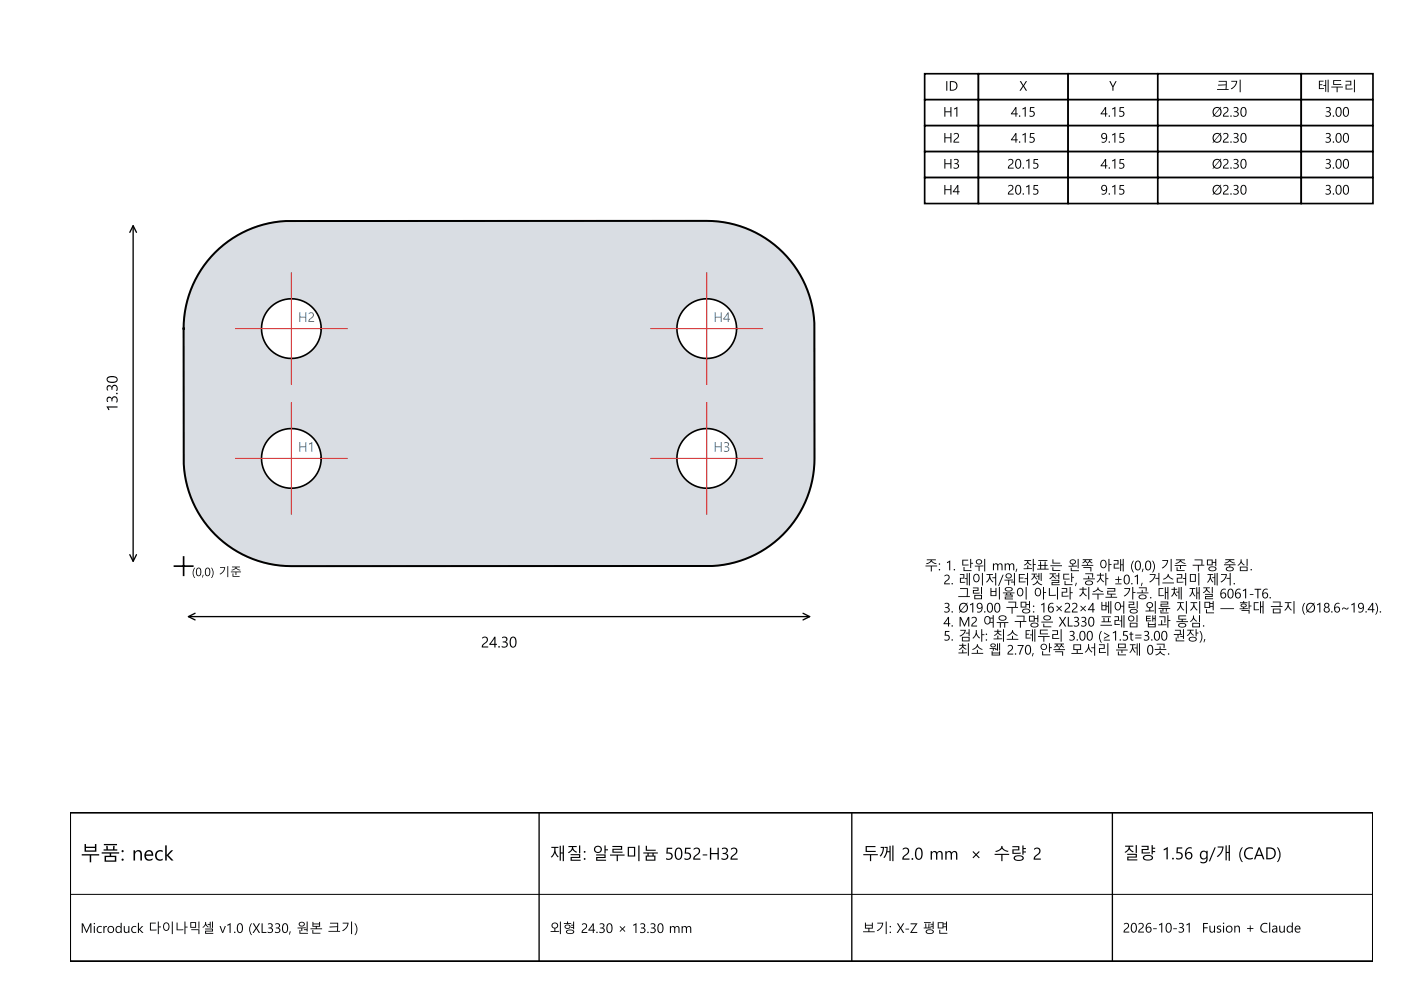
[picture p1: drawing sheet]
<svg xmlns="http://www.w3.org/2000/svg" width="297mm" height="210mm" viewBox="0 0 297 210" stroke-linecap="round" stroke-linejoin="round" font-family="sans-serif">
<path d="M45.6 53.5a22.8 22.8 0 0 1 16.1-6.7h88.1a22.8 22.8 0 0 1 22.8 22.9v27.5a22.8 22.8 0 0 1-22.8 22.8h-88.1a22.8 22.8 0 0 1-22.8-22.8v-27.5a22.8 22.8 0 0 1 6.7-16.2z" fill="#d9dde3" stroke="#d9dde3" stroke-width=".35"/>
<path d="M45.6 53.5a22.8 22.8 0 0 1 15-6.6l89.2-.1a22.8 22.8 0 0 1 22.8 21.7v28.7a22.8 22.8 0 0 1-21.6 22.8h-89.3a22.8 22.8 0 0 1-22.8-21.6v-28.7a22.8 22.8 0 0 1 6.7-16.2z" fill="none" stroke="#000" stroke-width=".42"/>
<path d="M36.8 120h4.2zM38.9 117.9v4.2z" fill="#000" stroke="#000" stroke-width=".35"/>
<g fill="#fff" stroke="#fff" stroke-width=".35">
<circle cx="61.7" cy="97.2" r="6.3"/>
<circle cx="61.7" cy="69.7" r="6.3"/>
<circle cx="149.8" cy="97.2" r="6.3"/>
<circle cx="149.8" cy="69.7" r="6.3"/>
</g>
<path d="M27.5 49.3l.7-1.5 .7 1.5M28.2 47.8v71.2M27.5 117.6l.7 1.4 .7-1.4M39.9 130.7h131.7M41.3 130l-1.4 .7 1.4 .7M170.2 130l1.4 .7-1.4 .7" fill="none" stroke="#000" stroke-width=".28"/>
<g fill="none" stroke="#000" stroke-width=".35">
<circle cx="61.7" cy="69.7" r="6.3"/>
<circle cx="149.8" cy="69.7" r="6.3"/>
<circle cx="61.7" cy="97.2" r="6.3"/>
<circle cx="149.8" cy="97.2" r="6.3"/>
</g>
<path d="M61.7 57.8v23.7M149.8 57.8v23.7M49.9 69.7h23.7M138 69.7h23.6M49.9 97.2h23.7M61.7 85.3v23.7M138 97.2h23.6M149.8 85.3v23.7" fill="none" stroke="#d62728" stroke-width=".21"/>
<g fill="#fff" stroke="#000" stroke-width=".35">
<path d="M196 15.6h11.4v5.5h-11.4z"/>
<path d="M207.4 15.6h19v5.5h-19z"/>
<path d="M226.4 15.6h19v5.5h-19z"/>
<path d="M245.4 15.6h30.4v5.5h-30.4z"/>
<path d="M275.8 15.6h15.2v5.5h-15.2z"/>
<path d="M196 21.1h11.4v5.5h-11.4z"/>
<path d="M207.4 21.1h19v5.5h-19z"/>
<path d="M226.4 21.1h19v5.5h-19z"/>
<path d="M245.4 21.1h30.4v5.5h-30.4z"/>
<path d="M275.8 21.1h15.2v5.5h-15.2z"/>
<path d="M196 26.6h11.4v5.5h-11.4z"/>
<path d="M207.4 26.6h19v5.5h-19z"/>
<path d="M226.4 26.6h19v5.5h-19z"/>
<path d="M245.4 26.6h30.4v5.5h-30.4z"/>
<path d="M275.8 26.6h15.2v5.5h-15.2z"/>
<path d="M196 32.1h11.4v5.5h-11.4z"/>
<path d="M207.4 32.1h19v5.5h-19z"/>
<path d="M226.4 32.1h19v5.5h-19z"/>
<path d="M245.4 32.1h30.4v5.5h-30.4z"/>
<path d="M275.8 32.1h15.2v5.5h-15.2z"/>
<path d="M196 37.6h11.4v5.5h-11.4z"/>
<path d="M207.4 37.6h19v5.5h-19z"/>
<path d="M226.4 37.6h19v5.5h-19z"/>
<path d="M245.4 37.6h30.4v5.5h-30.4z"/>
<path d="M275.8 37.6h15.2v5.5h-15.2z"/>
</g>
<path d="M14.8 172.2h276.2v31.6h-276.2z" fill="none" stroke="#000" stroke-width=".42"/>
<path d="M114.3 172.2v31.6M180.5 172.2v31.6M235.8 172.2v31.6" fill="none" stroke="#000" stroke-width=".28"/>
<path d="M14.8 189.6h276.2" fill="none" stroke="#000" stroke-width=".21"/>
<text font-size="4.2" x="17.1" y="182.4">부품: neck</text>
<g font-size="3.5">
<text x="116.5" y="182.2">재질: 알루미늄 5052-H32</text>
<text x="182.7" y="182.2">두께 2.0 mm</text>
<text x="205.6" y="182.2">× 수량 2</text>
<text x="238" y="182.2">질량 1.56 g/개 (CAD)</text>
</g>
<g font-size="3.2">
<text x="24.9" y="87.3" transform="rotate(-90 24.9 87.3)">13.30</text>
<text x="101.9" y="137.2">24.30</text>
</g>
<g font-size="2.8">
<text x="200.3" y="19.2">ID</text>
<text x="216" y="19.2">X</text>
<text x="235.1" y="19.2">Y</text>
<text x="257.8" y="19.3">크기</text>
<text x="279.2" y="19.3">테두리</text>
<text x="199.9" y="24.7">H1</text>
<text x="214.2" y="24.7">4.15</text>
<text x="233.2" y="24.7">4.15</text>
<text x="256.9" y="24.7">Ø2.30</text>
<text x="280.7" y="24.7">3.00</text>
<text x="199.9" y="30.2">H2</text>
<text x="199.9" y="35.7">H3</text>
<text x="213.5" y="35.7">20.15</text>
<text x="214.2" y="30.2">4.15</text>
<text x="233.2" y="30.2">9.15</text>
<text x="233.2" y="35.7">4.15</text>
<text x="256.9" y="30.2">Ø2.30</text>
<text x="256.9" y="35.7">Ø2.30</text>
<text x="280.7" y="30.2">3.00</text>
<text x="280.7" y="35.7">3.00</text>
<text x="199.9" y="41.2">H4</text>
<text x="213.5" y="41.2">20.15</text>
<text x="233.2" y="41.2">9.15</text>
<text x="256.9" y="41.2">Ø2.30</text>
<text x="280.7" y="41.2">3.00</text>
<text x="196" y="120.9">주: 1. 단위 mm, 좌표는 왼쪽 아래 (0,0) 기준 구멍 중심.</text>
<text x="199.9" y="123.9">2. 레이저/워터젯 절단, 공차 ±0.1, 거스러미 제거.</text>
<text x="199.9" y="129.8">3. Ø19.00 구멍: 16×22×4 베어링 외륜 지지면 — 확대 금지 (Ø18.6~19.4).</text>
<text x="202.9" y="126.8">그림 비율이 아니라 치수로 가공. 대체 재질 6061-T6.</text>
<text x="199.9" y="132.8">4. M2 여유 구멍은 XL330 프레임 탭과 동심.</text>
<text x="199.9" y="135.8">5. 검사: 최소 테두리 3.00 (≥1.5t=3.00 권장),</text>
<text x="202.9" y="138.7">최소 웹 2.70, 안쪽 모서리 문제 0곳.</text>
<text x="17.1" y="197.7">Microduck 다이나믹셀 v1.0 (XL330, 원본 크기)</text>
<text x="116.5" y="197.8">외형 24.30 × 13.30 mm</text>
<text x="182.7" y="197.7">보기: X-Z 평면</text>
<text x="238" y="197.7">2026-10-31</text>
<text x="254.7" y="197.7">Fusion + Claude</text>
</g>
<g font-size="2.8" fill="#1f77b4">
<text x="63.2" y="68.2">H2</text>
<text x="151.2" y="68.2">H4</text>
<text x="63.2" y="95.8">H1</text>
<text x="151.2" y="95.8">H3</text>
</g>
<text font-size="2.5" x="40.7" y="122.1">(0,0) 기준</text>
</svg>
